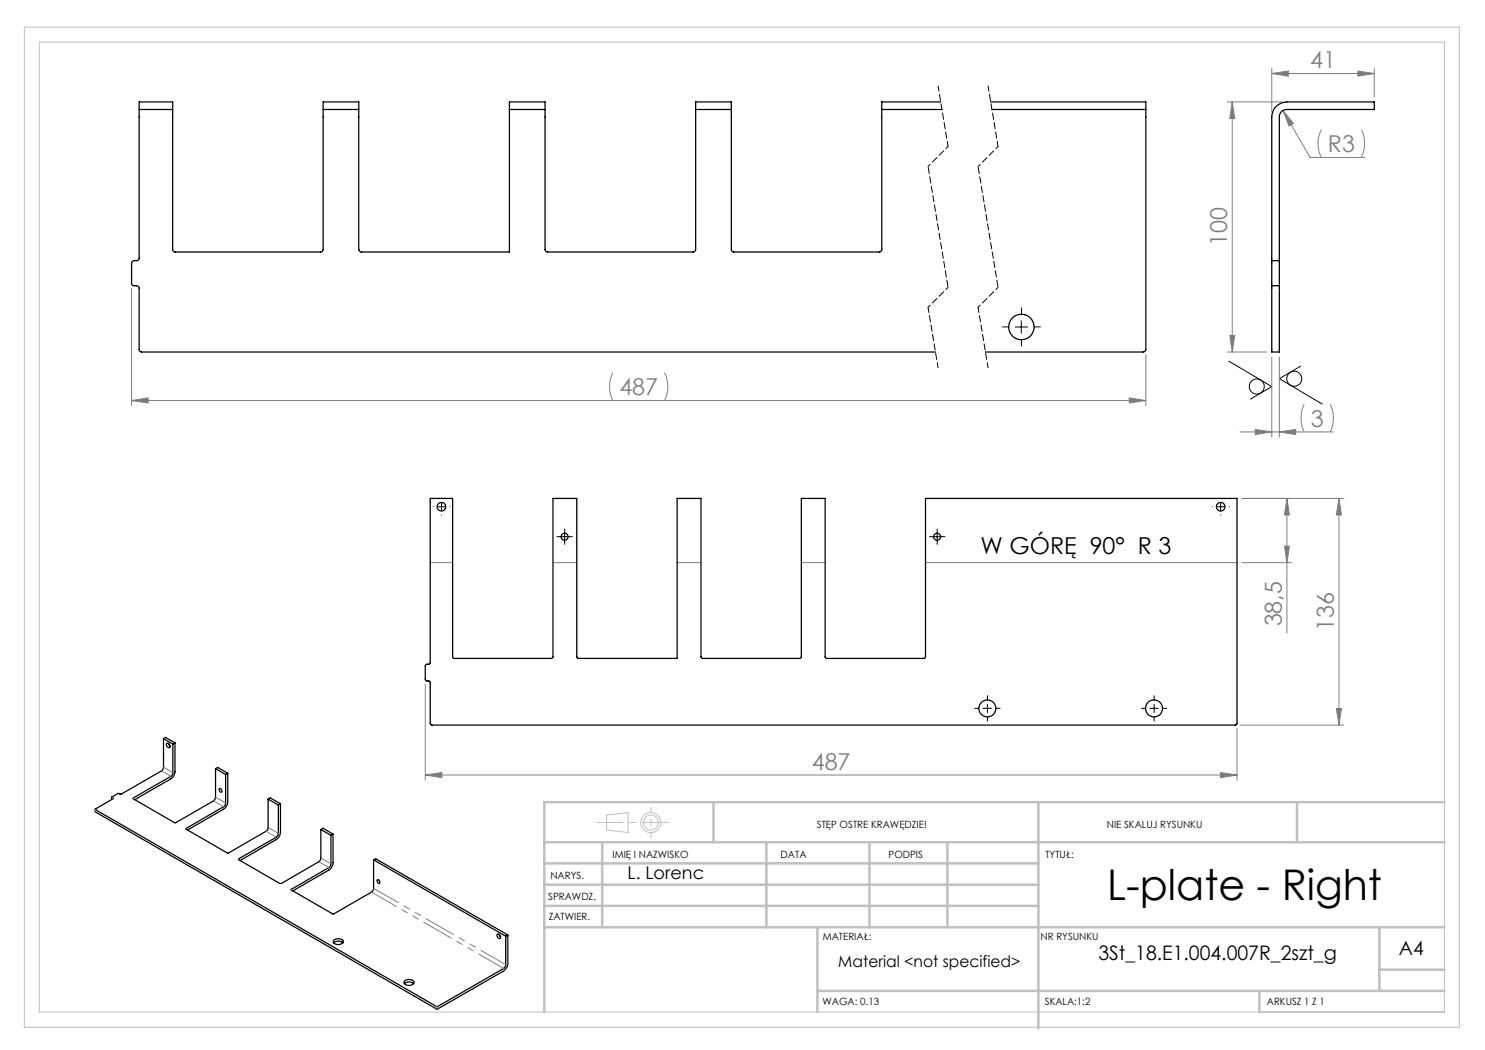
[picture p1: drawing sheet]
<svg xmlns="http://www.w3.org/2000/svg" width="297mm" height="210mm" viewBox="0 0 297 210" stroke-linecap="round" stroke-linejoin="round" font-family="sans-serif">
<g fill="none" stroke="#000" stroke-width=".2">
<path d="M203 65.4h2.5M204.3 64.2v2.4M245.8 72.2l8.6 5.1-4.3 2.5M260.1 73.2l-4.2 2.5 8.5 5.1M87.5 101.3h1.6M88.3 100.5v1.7M112.1 107.3h1.7M112.9 106.5v1.7M186.6 107.3h1.6M187.4 106.5v1.7M243.3 101.3h1.7M244.1 100.5v1.7"/>
<path d="M196.6 141.7h1.7M197.5 140.9v1.6M230 141.7h1.6M230.8 140.9v1.6"/>
<circle cx="251.4" cy="77.3" r="1.51"/>
<circle cx="258.9" cy="75.8" r="1.5"/>
</g>
<g fill="none" stroke="#c0c0c0" stroke-width=".2">
<path d="M4.9 5.4h287v200h-287zM7.9 8.4h281v194h-281zM121.3 163l4.3-.5v4l-4.3-.5z"/>
<circle cx="130.2" cy="164.5" r="2"/>
<circle cx="130.2" cy="164.5" r="1.49"/>
</g>
<g fill="none" stroke="#808080" stroke-width=".2">
<path d="M254.4 14.7l3.3-.5v1zM254.4 13.7v8.7M254.4 14.7h20.4M271.6 14.2l3.2 .5-3.2 .5zM274.8 13.7v5.7M245.5 20.4h10.9M246.5 20.4l.4 3.3h-.9zM246.5 20.4v50M256.6 22.1l5.4 9.4h10.9M256.6 22.1l2.1 2.6-.9 .5zM264.3 25.9a6.1 6.1 0 0 0 0 5.6M272.3 25.9a6.4 6.4 0 0 1 0 5.6"/>
<path d="M26.3 57.6v23.5M122.6 74.5a6.4 6.4 0 0 0 0 5.6M132.9 74.5a6.1 6.1 0 0 1 0 5.6M225.8 79.6l3.4 .5-3.4 .5zM229.2 70.9v10.2M245.5 70.4h7.9M246 67.1h.9l-.4 3.3zM254.4 71.4v16M255.9 71.4v16M26.3 80.1h202.9M26.3 80.1l3.3-.5v1zM248 86.4h18.7"/>
<path d="M248.4 99.7h20.4M251 85.9l3.4 .5-3.4 .5zM255.9 86.4l3.3-.5v1zM257.4 99.7l.5 3.3h-1zM257.4 99.7v26.9M260.8 80.8a6.4 6.4 0 0 0 0 5.6M266 80.8a6.4 6.4 0 0 1 0 5.6M267.8 99.7l.5 3.3h-1zM267.8 99.7v45.3M86 112.5h4.5M110.6 112.5h4.8M135.4 112.5h4.8"/>
<path d="M160.3 112.5h4.7M185.1 112.5h62.3M248.4 112.5h10M256.9 109.2h1l-.5 3.3zM85.1 136.8v19.2M85.1 155l3.3-.5v1zM85.1 155h162.3M244.1 154.5l3.3 .5-3.3 .5zM247.4 145.7v10.3M248 145h20.8M267.3 141.7h1l-.5 3.3z"/>
</g>
<g fill="none" stroke="#000" stroke-width=".2" stroke-dasharray="15.2 1.3 1.3 1.3">
<path d="M201.8 65.4h-1.3M204.3 62.9v-1.3M204.3 67.9v1.3M206.8 65.4h1.3M88.3 99.7v-.1M244.2 99.7v-.1M86.6 101.3h.1M88.3 103h.1M90 101.3h.1M112.1 107.3h-.7M112.9 106.5v-.7M112.9 108.2v.7"/>
<path d="M113.8 107.3h.7M186.6 107.3h-.7M187.4 106.5v-.7M187.4 108.2v.7M188.3 107.3h.7M242.5 101.3h.1M244.2 103h.1M245.8 101.3h.1M195.8 141.7h-.8M197.5 140v-.9M197.5 143.3v.9M199.2 141.7h.8"/>
<path d="M229.2 141.7h-.9M230.8 140v-.9M230.8 143.3v.9M232.5 141.7h.9"/>
</g>
<path d="M187.6 17.2l2 12.1M197.6 17.2l2 12.1M185.6 61.5l2 12.1M195.6 61.5l2 12.1" fill="none" stroke="#000" stroke-width=".2" stroke-dasharray="1.3 .6" stroke-dashoffset=".2"/>
<path d="M189.6 29.3l-4 4M199.6 29.3l-4 4M189.6 57.5l-4 4M199.6 57.5l-4 4" fill="none" stroke="#000" stroke-width=".2" stroke-dasharray="1.3 .6" stroke-dashoffset=".7"/>
<path d="M185.6 33.3l4 24.2M195.6 33.3l4 24.2" fill="none" stroke="#000" stroke-width=".2" stroke-dasharray="1.3 .6" stroke-dashoffset="-.2"/>
<path d="M133.7 164.5h-14.4" fill="none" stroke="#c0c0c0" stroke-width=".2" stroke-dasharray="15.2 1.3 1.3 1.3" stroke-dashoffset="10"/>
<path d="M130.2 161.5v6" fill="none" stroke="#c0c0c0" stroke-width=".2" stroke-dasharray="15.2 1.3 1.3 1.3" stroke-dashoffset="14.1"/>
<g fill="none" stroke="#c0c0c0" stroke-width=".5">
<path d="M108.9 176.9h98.8M108.9 172.7h98.8M108.9 168.4h180M120.4 168.4v17M142.7 160.4v8M153.3 168.4v17M173.9 168.4v17M189.5 168.4v17M207.7 160.4v45.3M259.4 160.4v8M288.9 160.4h-180v42M108.9 181.2h98.8"/>
<path d="M108.9 185.4h180M163.5 198.2h125.4M163.5 185.4v17M251.9 198.2v4.2M275.9 185.4v12.8M275.9 193.9h13"/>
</g>
<g fill="#808080">
<path d="M26.3 80.1l3.3-.5v1zM225.8 79.6l3.4 .5-3.4 .5zM256.6 22.1l1.2 3.1 .9-.5z"/>
<path d="M85.1 155l3.3-.5v1zM244.1 154.5l3.3 .5-3.3 .5z"/>
<path d="M246 67.1h.9l-.4 3.3zM246.5 20.4l.4 3.3h-.9z"/>
<path d="M257.4 99.7l.5 3.3h-1zM256.9 109.2h1l-.5 3.3z"/>
<path d="M267.8 99.7l.5 3.3h-1zM267.3 141.7h1l-.5 3.3z"/>
<path d="M254.4 14.7l3.3-.5v1zM271.6 14.2l3.2 .5-3.2 .5zM251 85.9l3.4 .5-3.4 .5zM255.9 86.4l3.3-.5v1z"/>
</g>
<g fill="none" stroke="#000" stroke-width=".25">
<path d="M27.8 21.9v29.7l-.2 .5-.9 .1-.4 .4v4.2l.4 .3 .8 .1 .3 .4v12.4l.3 .4h159M27.8 21.9v-1.5h6.7v1.5M27.8 21.9h6.7M34.5 21.9v28.1l.4 .4h29.3l.3-.1 .1-.4v-28M64.6 21.9v-1.5h7.2v1.5M64.6 21.9h7.2M71.8 21.9v28l.1 .3 .3 .2h29.7v-28.5M101.9 21.9v-1.5h7.1v1.5M101.9 21.9h7.1M109 21.9v28a.49 .49 0 0 0 .5 .5h29.2l.3-.1 .1-.4v-28M139.1 21.9v-1.5h7.2v1.5M139.1 21.9h7.2"/>
<path d="M146.3 21.9v28l.1 .4 .3 .1h29.3l.2-.1 .2-.3v-28.1M176.4 21.9h12M188.1 20.4h-11.7v1.5M198.1 20.4h31.1v1.5M198.4 21.9h30.8M229.2 21.9l-.1 48.2-.5 .3h-31.5M254.4 52.1v5M254.4 57.1v13.3h1.5v-13.3M254.4 52.1v-28.7a3 3 0 0 1 3-3h17.4v1.5h-17.4a1.45 1.45 0 0 0-1.5 1.5v28.7M254.4 57.1h1.5M254.4 52.1h1.5M255.9 52.1v5"/>
<path d="M86 99.7h4.5v31.7l.3 .3h19.5l.2-.2 .1-31.8h4.8v31.7l.2 .3h19.8v-32h4.8v31.7l.2 .3h19.6l.2-.2 .1-31.8h4.7v31.8l.3 .2h19.5l.2-.2 .1-31.8h62.3v45l-.3 .3h-160.8l-.3-.3v-8.3l-.1-.2h-.6l-.2-.3v-2.8l.2-.3h.5l.2-.2zM22.4 159.4v.5M32.7 147.7v5.7l-.2 .6-8.2 4.8-.7-.1-1.2 .7 .2 .4-3.5 2v.2l68.2 39.3 13.7-7.8 .1-.4v-5.9M32.7 147.7l.4-.2 1.9 1.1M32.7 147.7l1.9 1.1M33.4 148.7a.55 .55 0 0 1 .5 .3 .55 .55 0 0 1-.1 .6 .62 .62 0 0 1-.4-.9zM33.7 148.7l.3 .5M34.6 148.8v5.8l-.2 .5-7.7 4.5-.1 .2 8.3 4.7h.3l7.7-4.5 .2-.6v-5.7M35 148.6v5.7a1.87 1.87 0 0 1-.9 1.5l-7.1 4.1M35 148.6l-.4 .2M43.1 153.7l.4-.2 2 1.1M43.1 153.7l2 1.2"/>
<path d="M43.8 157.8a.39 .39 0 0 1 .5 .1 .39 .39 0 0 1-.1 .6l-.3-.3zM45.1 154.9v5.8l-.2 .4-7.7 4.6v.1l8.4 4.9 7.7-4.5 .2-.2 .1-.3v-5.9M45.5 154.6v5.8a1.87 1.87 0 0 1-.8 1.4l-7.2 4.2M45.5 154.6l-.4 .3M53.6 159.8l2.1 1.2M53.6 159.8l.4-.2 2.1 1.2M19 161.8l.1 .6 68.2 39.4 13.4-7.6a1.87 1.87 0 0 0 .9-1.5v-5.7M55.7 161v5.7l-.2 .4-.3 .4-7.5 4.3v.1l8.3 4.8h.3l7.7-4.6 .2-.4v-5.8M56.1 160.8v5.7a1.74 1.74 0 0 1-.9 1.4l-7.2 4.2M56.1 160.8l-.4 .2M64.2 165.9l.4-.2 2 1.1M64.2 165.9l2 1.2"/>
<path d="M66.2 167.1v5.8l-.2 .4-7.8 4.6v.1l8.5 4.8 7.7-4.5 .3-.6v-5.7M66.6 166.8v5.7a1.87 1.87 0 0 1-.8 1.5l-7.2 4.2M66.6 166.8l-.4 .3M74.7 172l26.4 15.2M74.7 172l.4-.2 26.5 15.2M75.5 176a.42 .42 0 0 1 .4 .2 .42 .42 0 0 1-.1 .5l-.3-.2-.1-.4zM66.7 188.6a1.37 1.37 0 0 1 1.9 0M66.8 188a1.29 1.29 0 0 1 1.9 .3 1.21 1.21 0 0 1-2.1 0zM80.9 196.7a1.41 1.41 0 0 1 1.8 0M80.9 196.2a1.26 1.26 0 0 1 1.9 .3 1.17 1.17 0 0 1-2 0zM99.4 186.9a.51 .51 0 0 1 .6 .2 .51 .51 0 0 1-.1 .6l-.3-.2zM99.8 186.9l.3 .5"/>
<path d="M101.6 187l-.5 .2"/>
<circle cx="204.3" cy="65.4" r="2.55"/>
<circle cx="88.3" cy="101.4" r=".86"/>
<circle cx="112.9" cy="107.3" r=".7"/>
<circle cx="187.4" cy="107.3" r=".7"/>
<circle cx="244.1" cy="101.4" r=".86"/>
<circle cx="197.5" cy="141.7" r="1.7"/>
<circle cx="230.8" cy="141.7" r="1.7"/>
</g>
<g fill="none" stroke="#808080" stroke-width=".2" stroke-dasharray="6.3 1.3 1.3 1.3 1.3 1.3">
<path d="M22.5 159.5v.3M22.6 159.8v-.2M26.7 159.7v-.1M32.7 153.4l1.9 1.1M34.2 155.3l-1.9-1.1M43.1 159.4l2 1.2M19.1 162.4v-.5M37.2 165.8v-.1M44.7 161.3l-2-1.1M47.8 171.9v-.2M53.7 165.5l2 1.2M55.3 167.4l-2.1-1.1"/>
<path d="M58.3 178v-.2M64.2 171.6l2 1.2M65.8 173.5l-2-1.2M100.7 193.7v.5M101.2 192.9l.4-.2M87.3 201.3v.5M87.6 201.8v-.5"/>
</g>
<path d="M74.7 177.7l26.5 15.2M100.7 193.7l-26.4-15.3" fill="none" stroke="#808080" stroke-width=".2" stroke-dasharray="6.3 1.3 1.3 1.3 1.3 1.3" stroke-dashoffset=".6"/>
<text font-size="8.5" x="221.4" y="179.9">L-plate - Right</text>
<g font-size="4.7" fill="#808080">
<text x="262" y="13.7">41</text>
<text x="265.6" y="30.4">R3</text>
<text x="245.5" y="49.3" transform="rotate(-90 245.5 49.3)">100</text>
<text x="123.9" y="79.1">487</text>
<text x="262.2" y="85.4">3</text>
<text x="256.4" y="125.3" transform="rotate(-90 256.4 125.3)">38,5</text>
<text x="266.8" y="126.2" transform="rotate(-90 266.8 126.2)">136</text>
<text x="162.4" y="154">487</text>
</g>
<text font-size="4.7" x="196.1" y="110.8">W GÓRĘ 90° R 3</text>
<text font-size="4" x="219.7" y="192">3St_18.E1.004.007R_2szt_g</text>
<text font-size="3.9" x="279.8" y="190.9">A4</text>
<text font-size="3.5" x="125.5" y="175.8">L. Lorenc</text>
<text font-size="3.2" x="167.7" y="193.3">Material &lt;not specified&gt;</text>
<g font-size="2">
<text x="163.4" y="165.5">STĘP OSTRE KRAWĘDZIE!</text>
<text x="221.4" y="165.6">NIE SKALUJ RYSUNKU</text>
<text x="122.5" y="171.6">IMIĘ I NAZWISKO</text>
<text x="156.1" y="171.6">DATA</text>
<text x="177.7" y="171.6">PODPIS</text>
<text x="209.1" y="171.6">TYTUŁ:</text>
<text x="110.1" y="175.8">NARYS.</text>
<text x="109.6" y="180">SPRAWDZ.</text>
<text x="109.7" y="184.1">ZATWIER.</text>
<text x="164.5" y="187.9">MATERIAŁ:</text>
<text x="208.1" y="188.1">NR RYSUNKU</text>
<text x="164.5" y="201">WAGA: 0.13</text>
<text x="209" y="201">SKALA:1:2</text>
<text x="253.4" y="201">ARKUSZ 1 Z 1</text>
</g>
</svg>
